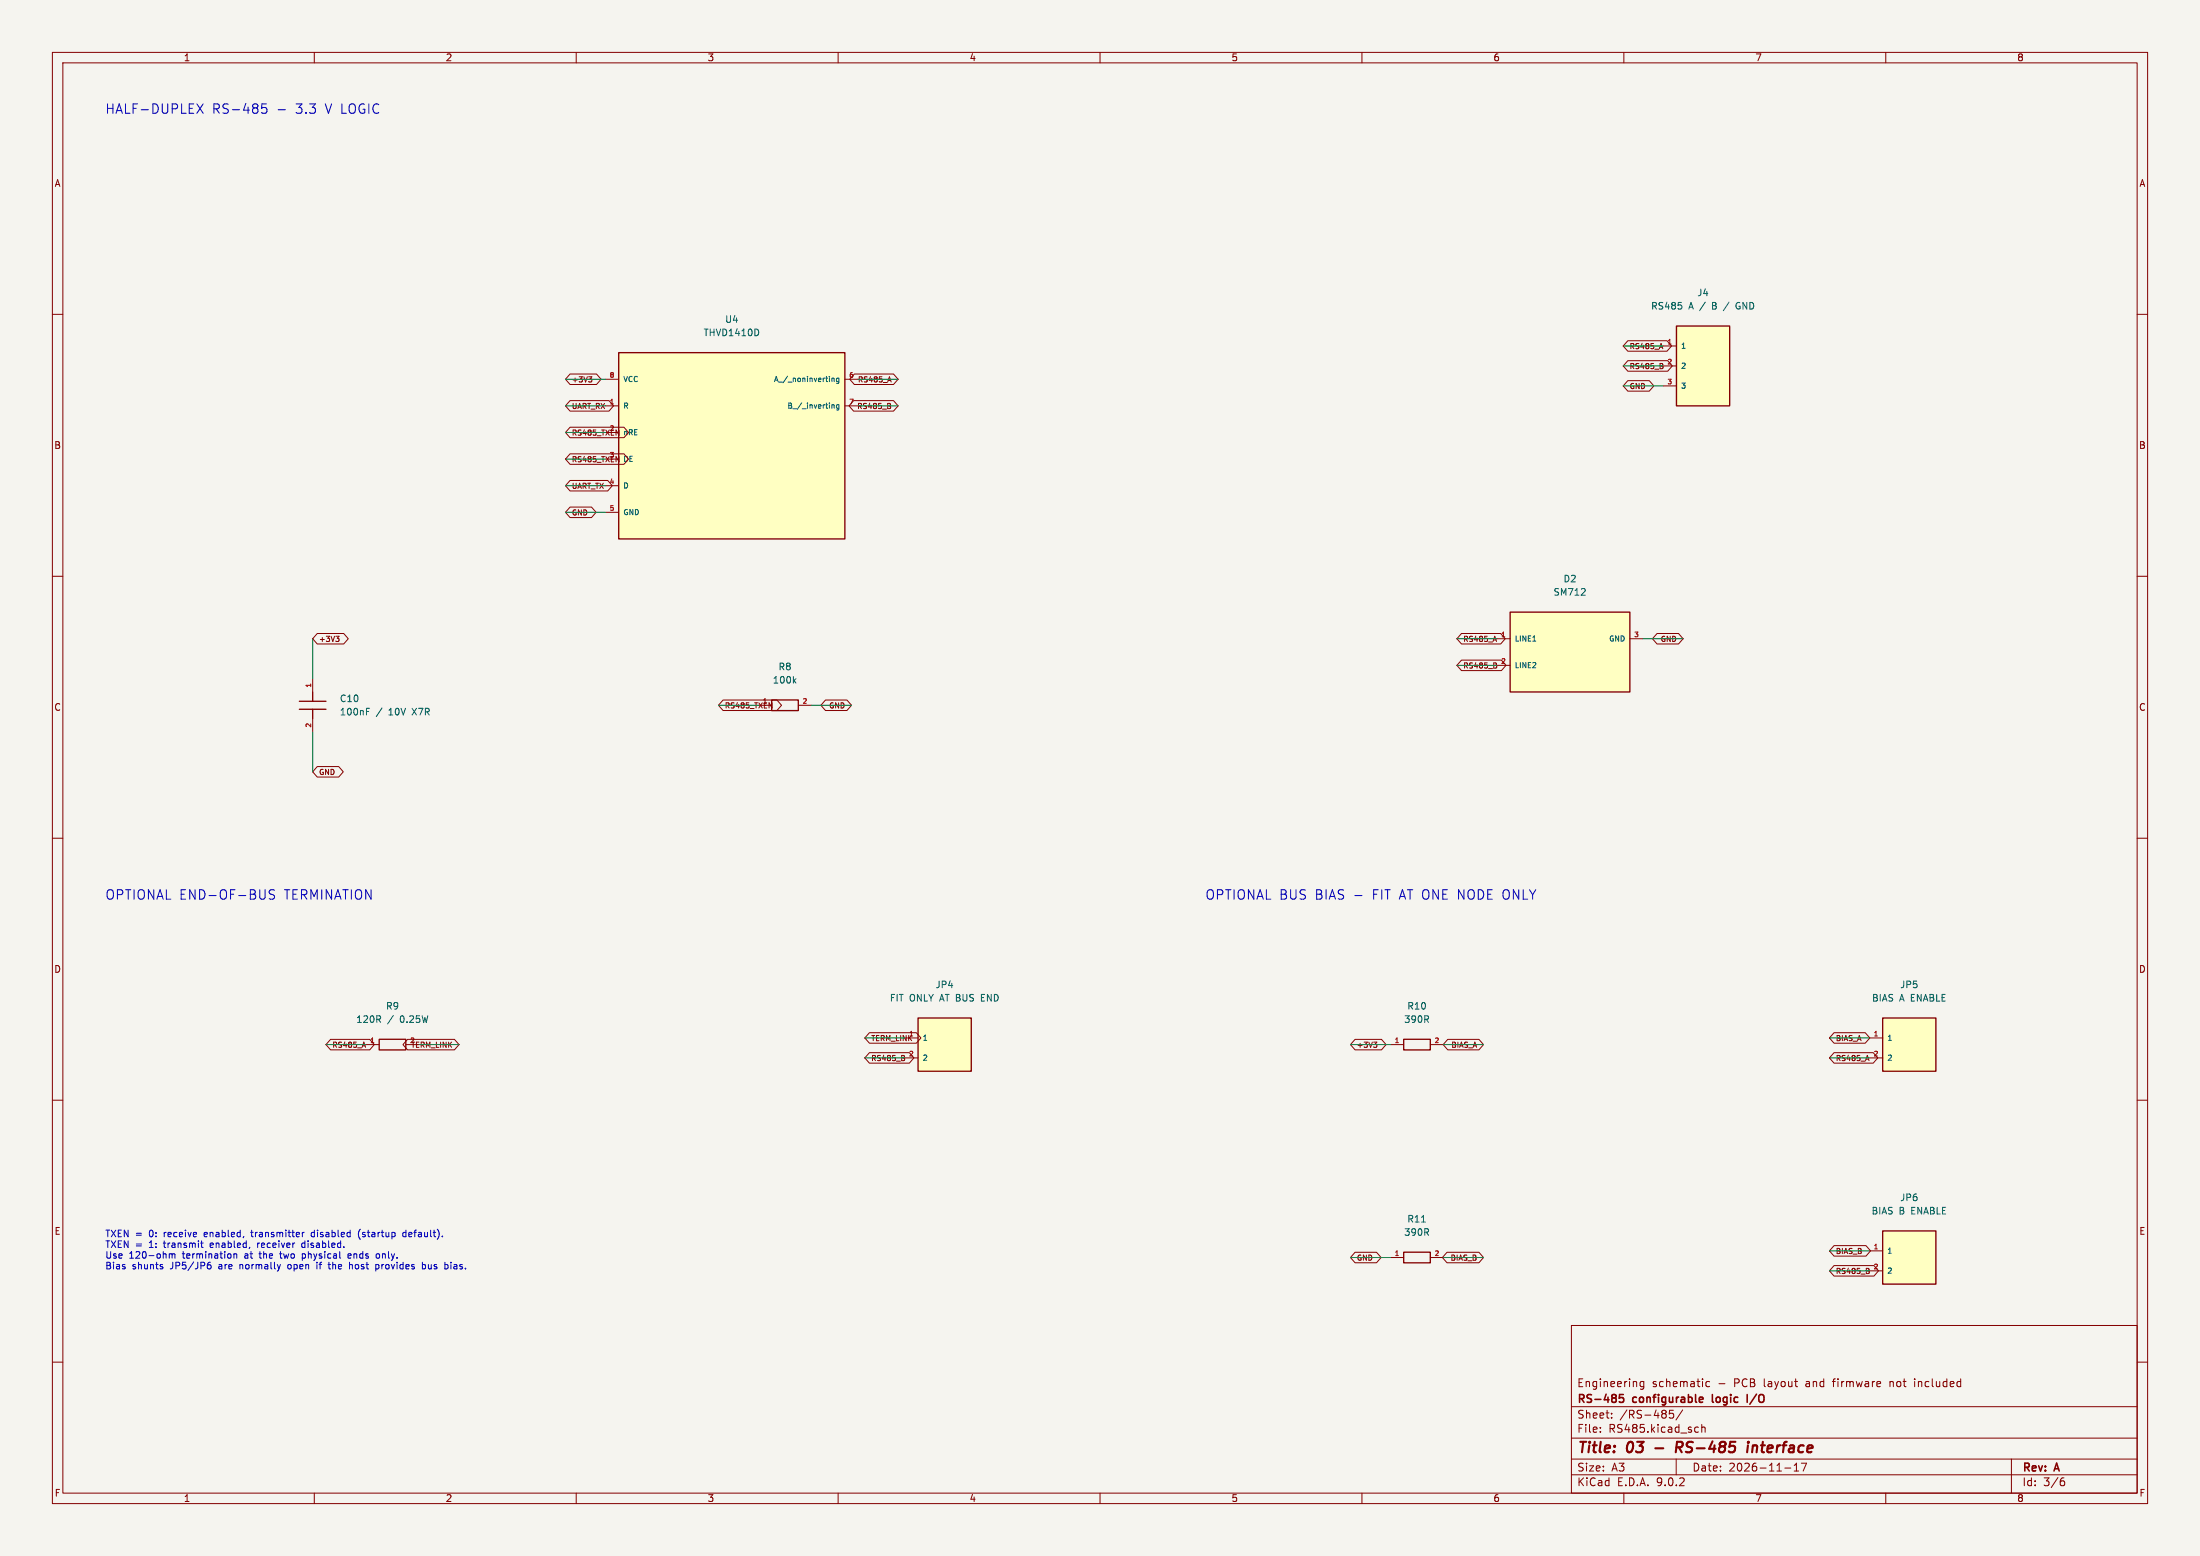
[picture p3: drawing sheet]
(kicad_sch (version 20250114) (generator "eeschema") (paper "A3") (title_block (title "03 - RS-485 interface") (date "2026-11-17") (rev "A") (company "RS-485 configurable logic I/O") (comment 1 "Engineering schematic - PCB layout and firmware not included")) (lib_symbols (symbol "IO8:C" (pin_names (offset 0.8)) (exclude_from_sim no) (in_bom yes) (on_board yes) (property "Reference" "C" (at 0 8 0) (effects (font (size 1.27 1.27)) )) (property "Value" "C" (at 0 5 0) (effects (font (size 1.27 1.27)) )) (property "Footprint" "Capacitor_SMD:C_0603_1608Metric" (at 0 0 0) (effects (font (size 1.27 1.27)) (hide yes))) (property "Datasheet" "" (at 0 0 0) (effects (font (size 1.27 1.27)) (hide yes))) (symbol "C_0_1" (polyline (pts (xy 0 2.54) (xy 0 0.762)) (stroke (width 0.254) (type default)) (fill (type none))) (polyline (pts (xy -2.54 0.762) (xy 2.54 0.762)) (stroke (width 0.254) (type default)) (fill (type none))) (polyline (pts (xy -2.54 -0.762) (xy 2.54 -0.762)) (stroke (width 0.254) (type default)) (fill (type none))) (polyline (pts (xy 0 -0.762) (xy 0 -2.54)) (stroke (width 0.254) (type default)) (fill (type none)))) (symbol "C_1_1" (pin passive line (at 0 5.08 270) (length 2.54) (name "~" (effects (font (size 1.0 1.0)) )) (number "1" (effects (font (size 0.9 0.9)) )))(pin passive line (at 0 -5.08 90) (length 2.54) (name "~" (effects (font (size 1.0 1.0)) )) (number "2" (effects (font (size 0.9 0.9)) )))))(symbol "IO8:CONN_2" (pin_names (offset 0.8)) (exclude_from_sim no) (in_bom yes) (on_board yes) (property "Reference" "U" (at 0 10.08 0) (effects (font (size 1.27 1.27)) )) (property "Value" "CONN_2" (at 0 7.08 0) (effects (font (size 1.27 1.27)) )) (property "Footprint" "Connector_PinHeader_2.54mm:PinHeader_1x02_P2.54mm_Vertical" (at 0 0 0) (effects (font (size 1.27 1.27)) (hide yes))) (property "Datasheet" "" (at 0 0 0) (effects (font (size 1.27 1.27)) (hide yes))) (symbol "CONN_2_0_1" (rectangle (start -5.08 5.08) (end 5.08 -5.08) (stroke (width 0.254) (type default)) (fill (type background)))) (symbol "CONN_2_1_1" (pin passive line (at -7.62 1.27 0) (length 2.54) (name "1" (effects (font (size 1.0 1.0)) )) (number "1" (effects (font (size 0.9 0.9)) )))(pin passive line (at -7.62 -2.54 0) (length 2.54) (name "2" (effects (font (size 1.0 1.0)) )) (number "2" (effects (font (size 0.9 0.9)) )))))(symbol "IO8:CONN_3" (pin_names (offset 0.8)) (exclude_from_sim no) (in_bom yes) (on_board yes) (property "Reference" "U" (at 0 12.62 0) (effects (font (size 1.27 1.27)) )) (property "Value" "CONN_3" (at 0 9.62 0) (effects (font (size 1.27 1.27)) )) (property "Footprint" "Connector_PinHeader_2.54mm:PinHeader_1x03_P2.54mm_Vertical" (at 0 0 0) (effects (font (size 1.27 1.27)) (hide yes))) (property "Datasheet" "" (at 0 0 0) (effects (font (size 1.27 1.27)) (hide yes))) (symbol "CONN_3_0_1" (rectangle (start -5.08 7.62) (end 5.08 -7.62) (stroke (width 0.254) (type default)) (fill (type background)))) (symbol "CONN_3_1_1" (pin passive line (at -7.62 3.81 0) (length 2.54) (name "1" (effects (font (size 1.0 1.0)) )) (number "1" (effects (font (size 0.9 0.9)) )))(pin passive line (at -7.62 0 0) (length 2.54) (name "2" (effects (font (size 1.0 1.0)) )) (number "2" (effects (font (size 0.9 0.9)) )))(pin passive line (at -7.62 -3.81 0) (length 2.54) (name "3" (effects (font (size 1.0 1.0)) )) (number "3" (effects (font (size 0.9 0.9)) )))))(symbol "IO8:R" (pin_names (offset 0.8)) (exclude_from_sim no) (in_bom yes) (on_board yes) (property "Reference" "R" (at 0 6 0) (effects (font (size 1.27 1.27)) )) (property "Value" "R" (at 0 3 0) (effects (font (size 1.27 1.27)) )) (property "Footprint" "Resistor_SMD:R_0603_1608Metric" (at 0 0 0) (effects (font (size 1.27 1.27)) (hide yes))) (property "Datasheet" "" (at 0 0 0) (effects (font (size 1.27 1.27)) (hide yes))) (symbol "R_0_1" (rectangle (start -2.54 1.016) (end 2.54 -1.016) (stroke (width 0.254) (type default)) (fill (type none)))) (symbol "R_1_1" (pin passive line (at -5.08 0 0) (length 2.54) (name "~" (effects (font (size 1.0 1.0)) )) (number "1" (effects (font (size 0.9 0.9)) )))(pin passive line (at 5.08 0 180) (length 2.54) (name "~" (effects (font (size 1.0 1.0)) )) (number "2" (effects (font (size 0.9 0.9)) )))))(symbol "IO8:SM712" (pin_names (offset 0.8)) (exclude_from_sim no) (in_bom yes) (on_board yes) (property "Reference" "U" (at 0 12.62 0) (effects (font (size 1.27 1.27)) )) (property "Value" "SM712" (at 0 9.62 0) (effects (font (size 1.27 1.27)) )) (property "Footprint" "Package_TO_SOT_SMD:SOT-23" (at 0 0 0) (effects (font (size 1.27 1.27)) (hide yes))) (property "Datasheet" "https://www.littelfuse.com/products/tvs-diode-arrays/general-purpose-esd-protection/sm712" (at 0 0 0) (effects (font (size 1.27 1.27)) (hide yes))) (symbol "SM712_0_1" (rectangle (start -11.43 7.62) (end 11.43 -7.62) (stroke (width 0.254) (type default)) (fill (type background)))) (symbol "SM712_1_1" (pin passive line (at -13.97 2.54 0) (length 2.54) (name "LINE1" (effects (font (size 1.0 1.0)) )) (number "1" (effects (font (size 0.9 0.9)) )))(pin passive line (at -13.97 -2.54 0) (length 2.54) (name "LINE2" (effects (font (size 1.0 1.0)) )) (number "2" (effects (font (size 0.9 0.9)) )))(pin passive line (at 13.97 2.54 180) (length 2.54) (name "GND" (effects (font (size 1.0 1.0)) )) (number "3" (effects (font (size 0.9 0.9)) )))))(symbol "IO8:THVD1410D" (pin_names (offset 0.8)) (exclude_from_sim no) (in_bom yes) (on_board yes) (property "Reference" "U" (at 0 22.78 0) (effects (font (size 1.27 1.27)) )) (property "Value" "THVD1410D" (at 0 19.78 0) (effects (font (size 1.27 1.27)) )) (property "Footprint" "Package_SO:SOIC-8_3.9x4.9mm_P1.27mm" (at 0 0 0) (effects (font (size 1.27 1.27)) (hide yes))) (property "Datasheet" "https://www.ti.com/lit/ds/symlink/thvd1450.pdf" (at 0 0 0) (effects (font (size 1.27 1.27)) (hide yes))) (symbol "THVD1410D_0_1" (rectangle (start -21.59 17.78) (end 21.59 -17.78) (stroke (width 0.254) (type default)) (fill (type background)))) (symbol "THVD1410D_1_1" (pin power_in line (at -24.13 12.7 0) (length 2.54) (name "VCC" (effects (font (size 1.0 1.0)) )) (number "8" (effects (font (size 0.9 0.9)) )))(pin output line (at -24.13 7.62 0) (length 2.54) (name "R" (effects (font (size 1.0 1.0)) )) (number "1" (effects (font (size 0.9 0.9)) )))(pin input line (at -24.13 2.54 0) (length 2.54) (name "nRE" (effects (font (size 1.0 1.0)) )) (number "2" (effects (font (size 0.9 0.9)) )))(pin input line (at -24.13 -2.54 0) (length 2.54) (name "DE" (effects (font (size 1.0 1.0)) )) (number "3" (effects (font (size 0.9 0.9)) )))(pin input line (at -24.13 -7.62 0) (length 2.54) (name "D" (effects (font (size 1.0 1.0)) )) (number "4" (effects (font (size 0.9 0.9)) )))(pin power_in line (at -24.13 -12.7 0) (length 2.54) (name "GND" (effects (font (size 1.0 1.0)) )) (number "5" (effects (font (size 0.9 0.9)) )))(pin bidirectional line (at 24.13 12.7 180) (length 2.54) (name "A / noninverting" (effects (font (size 1.0 1.0)) )) (number "6" (effects (font (size 0.9 0.9)) )))(pin bidirectional line (at 24.13 7.62 180) (length 2.54) (name "B / inverting" (effects (font (size 1.0 1.0)) )) (number "7" (effects (font (size 0.9 0.9)) ))))))
(text "HALF-DUPLEX RS-485 - 3.3 V LOGIC" (at 20 20 0) (effects (font (size 1.8 1.8)) (justify left top) ))
(symbol (lib_id "IO8:THVD1410D") (at 139.7 85.09 0) (unit 1) (exclude_from_sim no) (in_bom yes) (on_board yes) (dnp no) (property "Reference" "U4" (at 139.7 60.96 0) (effects (font (size 1.27 1.27)) )) (property "Value" "THVD1410D" (at 139.7 63.5 0) (effects (font (size 1.27 1.27)) )) (property "Footprint" "Package_SO:SOIC-8_3.9x4.9mm_P1.27mm" (at 139.7 85.09 0) (effects (font (size 1.27 1.27)) (hide yes))) (property "Datasheet" "https://www.ti.com/lit/ds/symlink/thvd1450.pdf" (at 139.7 85.09 0) (effects (font (size 1.27 1.27)) (hide yes))) (pin "8")(pin "1")(pin "2")(pin "3")(pin "4")(pin "5")(pin "6")(pin "7"))
(wire (pts (xy 115.57 72.39) (xy 107.95 72.39)) (stroke (width 0) (type default)))
(global_label "+3V3" (shape bidirectional) (at 107.95 72.39 0) (effects (font (size 1.0 1.0)) (justify left) ) (property "Intersheetrefs" "${INTERSHEET_REFS}" (at 107.95 72.39 0) (effects (font (size 1 1)) (hide yes))))
(wire (pts (xy 115.57 77.47) (xy 107.95 77.47)) (stroke (width 0) (type default)))
(global_label "UART_RX" (shape bidirectional) (at 107.95 77.47 0) (effects (font (size 1.0 1.0)) (justify left) ) (property "Intersheetrefs" "${INTERSHEET_REFS}" (at 107.95 77.47 0) (effects (font (size 1 1)) (hide yes))))
(wire (pts (xy 115.57 82.55) (xy 107.95 82.55)) (stroke (width 0) (type default)))
(global_label "RS485_TXEN" (shape bidirectional) (at 107.95 82.55 0) (effects (font (size 1.0 1.0)) (justify left) ) (property "Intersheetrefs" "${INTERSHEET_REFS}" (at 107.95 82.55 0) (effects (font (size 1 1)) (hide yes))))
(wire (pts (xy 115.57 87.63) (xy 107.95 87.63)) (stroke (width 0) (type default)))
(global_label "RS485_TXEN" (shape bidirectional) (at 107.95 87.63 0) (effects (font (size 1.0 1.0)) (justify left) ) (property "Intersheetrefs" "${INTERSHEET_REFS}" (at 107.95 87.63 0) (effects (font (size 1 1)) (hide yes))))
(wire (pts (xy 115.57 92.71) (xy 107.95 92.71)) (stroke (width 0) (type default)))
(global_label "UART_TX" (shape bidirectional) (at 107.95 92.71 0) (effects (font (size 1.0 1.0)) (justify left) ) (property "Intersheetrefs" "${INTERSHEET_REFS}" (at 107.95 92.71 0) (effects (font (size 1 1)) (hide yes))))
(wire (pts (xy 115.57 97.79) (xy 107.95 97.79)) (stroke (width 0) (type default)))
(global_label "GND" (shape bidirectional) (at 107.95 97.79 0) (effects (font (size 1.0 1.0)) (justify left) ) (property "Intersheetrefs" "${INTERSHEET_REFS}" (at 107.95 97.79 0) (effects (font (size 1 1)) (hide yes))))
(wire (pts (xy 163.83 72.39) (xy 171.45 72.39)) (stroke (width 0) (type default)))
(global_label "RS485_A" (shape bidirectional) (at 171.45 72.39 180) (effects (font (size 1.0 1.0)) (justify right) ) (property "Intersheetrefs" "${INTERSHEET_REFS}" (at 171.45 72.39 0) (effects (font (size 1 1)) (hide yes))))
(wire (pts (xy 163.83 77.47) (xy 171.45 77.47)) (stroke (width 0) (type default)))
(global_label "RS485_B" (shape bidirectional) (at 171.45 77.47 180) (effects (font (size 1.0 1.0)) (justify right) ) (property "Intersheetrefs" "${INTERSHEET_REFS}" (at 171.45 77.47 0) (effects (font (size 1 1)) (hide yes))))
(symbol (lib_id "IO8:CONN_3") (at 325.12 69.85 0) (unit 1) (exclude_from_sim no) (in_bom yes) (on_board yes) (dnp no) (property "Reference" "J4" (at 325.12 55.88 0) (effects (font (size 1.27 1.27)) )) (property "Value" "RS485 A / B / GND" (at 325.12 58.42 0) (effects (font (size 1.27 1.27)) )) (property "Footprint" "Connector_PinHeader_2.54mm:PinHeader_1x03_P2.54mm_Vertical" (at 325.12 69.85 0) (effects (font (size 1.27 1.27)) (hide yes))) (property "Datasheet" "" (at 325.12 69.85 0) (effects (font (size 1.27 1.27)) (hide yes))) (pin "1")(pin "2")(pin "3"))
(wire (pts (xy 317.5 66.04) (xy 309.88 66.04)) (stroke (width 0) (type default)))
(global_label "RS485_A" (shape bidirectional) (at 309.88 66.04 0) (effects (font (size 1.0 1.0)) (justify left) ) (property "Intersheetrefs" "${INTERSHEET_REFS}" (at 309.88 66.04 0) (effects (font (size 1 1)) (hide yes))))
(wire (pts (xy 317.5 69.85) (xy 309.88 69.85)) (stroke (width 0) (type default)))
(global_label "RS485_B" (shape bidirectional) (at 309.88 69.85 0) (effects (font (size 1.0 1.0)) (justify left) ) (property "Intersheetrefs" "${INTERSHEET_REFS}" (at 309.88 69.85 0) (effects (font (size 1 1)) (hide yes))))
(wire (pts (xy 317.5 73.66) (xy 309.88 73.66)) (stroke (width 0) (type default)))
(global_label "GND" (shape bidirectional) (at 309.88 73.66 0) (effects (font (size 1.0 1.0)) (justify left) ) (property "Intersheetrefs" "${INTERSHEET_REFS}" (at 309.88 73.66 0) (effects (font (size 1 1)) (hide yes))))
(symbol (lib_id "IO8:SM712") (at 299.72 124.46 0) (unit 1) (exclude_from_sim no) (in_bom yes) (on_board yes) (dnp no) (property "Reference" "D2" (at 299.72 110.49 0) (effects (font (size 1.27 1.27)) )) (property "Value" "SM712" (at 299.72 113.03 0) (effects (font (size 1.27 1.27)) )) (property "Footprint" "Package_TO_SOT_SMD:SOT-23" (at 299.72 124.46 0) (effects (font (size 1.27 1.27)) (hide yes))) (property "Datasheet" "https://www.littelfuse.com/products/tvs-diode-arrays/general-purpose-esd-protection/sm712" (at 299.72 124.46 0) (effects (font (size 1.27 1.27)) (hide yes))) (pin "1")(pin "2")(pin "3"))
(wire (pts (xy 285.75 121.92) (xy 278.13 121.92)) (stroke (width 0) (type default)))
(global_label "RS485_A" (shape bidirectional) (at 278.13 121.92 0) (effects (font (size 1.0 1.0)) (justify left) ) (property "Intersheetrefs" "${INTERSHEET_REFS}" (at 278.13 121.92 0) (effects (font (size 1 1)) (hide yes))))
(wire (pts (xy 285.75 127) (xy 278.13 127)) (stroke (width 0) (type default)))
(global_label "RS485_B" (shape bidirectional) (at 278.13 127 0) (effects (font (size 1.0 1.0)) (justify left) ) (property "Intersheetrefs" "${INTERSHEET_REFS}" (at 278.13 127 0) (effects (font (size 1 1)) (hide yes))))
(wire (pts (xy 313.69 121.92) (xy 321.31 121.92)) (stroke (width 0) (type default)))
(global_label "GND" (shape bidirectional) (at 321.31 121.92 180) (effects (font (size 1.0 1.0)) (justify right) ) (property "Intersheetrefs" "${INTERSHEET_REFS}" (at 321.31 121.92 0) (effects (font (size 1 1)) (hide yes))))
(symbol (lib_id "IO8:C") (at 59.69 134.62 0) (unit 1) (exclude_from_sim no) (in_bom yes) (on_board yes) (dnp no) (property "Reference" "C10" (at 64.77 133.35 0) (effects (font (size 1.27 1.27)) (justify left) )) (property "Value" "100nF / 10V X7R" (at 64.77 135.89 0) (effects (font (size 1.27 1.27)) (justify left) )) (property "Footprint" "Capacitor_SMD:C_0603_1608Metric" (at 59.69 134.62 0) (effects (font (size 1.27 1.27)) (hide yes))) (property "Datasheet" "" (at 59.69 134.62 0) (effects (font (size 1.27 1.27)) (hide yes)))(property "MPN" "Generic ceramic 100nF / 10V X7R" (at 59.69 134.62 0) (effects (font (size 1.27 1.27)) (hide yes))) (pin "1")(pin "2"))
(wire (pts (xy 59.69 129.54) (xy 59.69 121.92)) (stroke (width 0) (type default)))
(global_label "+3V3" (shape bidirectional) (at 59.69 121.92 0) (effects (font (size 1.0 1.0)) (justify left) ) (property "Intersheetrefs" "${INTERSHEET_REFS}" (at 59.69 121.92 0) (effects (font (size 1 1)) (hide yes))))
(wire (pts (xy 59.69 139.7) (xy 59.69 147.32)) (stroke (width 0) (type default)))
(global_label "GND" (shape bidirectional) (at 59.69 147.32 0) (effects (font (size 1.0 1.0)) (justify left) ) (property "Intersheetrefs" "${INTERSHEET_REFS}" (at 59.69 147.32 0) (effects (font (size 1 1)) (hide yes))))
(symbol (lib_id "IO8:R") (at 149.86 134.62 0) (unit 1) (exclude_from_sim no) (in_bom yes) (on_board yes) (dnp no) (property "Reference" "R8" (at 149.86 127.27 0) (effects (font (size 1.27 1.27)) )) (property "Value" "100k" (at 149.86 129.81 0) (effects (font (size 1.27 1.27)) )) (property "Footprint" "Resistor_SMD:R_0603_1608Metric" (at 149.86 134.62 0) (effects (font (size 1.27 1.27)) (hide yes))) (property "Datasheet" "" (at 149.86 134.62 0) (effects (font (size 1.27 1.27)) (hide yes)))(property "MPN" "Generic 100k 1% 0603" (at 149.86 134.62 0) (effects (font (size 1.27 1.27)) (hide yes))) (pin "1")(pin "2"))
(wire (pts (xy 144.78 134.62) (xy 137.16 134.62)) (stroke (width 0) (type default)))
(global_label "RS485_TXEN" (shape bidirectional) (at 137.16 134.62 0) (effects (font (size 1.0 1.0)) (justify left) ) (property "Intersheetrefs" "${INTERSHEET_REFS}" (at 137.16 134.62 0) (effects (font (size 1 1)) (hide yes))))
(wire (pts (xy 154.94 134.62) (xy 162.56 134.62)) (stroke (width 0) (type default)))
(global_label "GND" (shape bidirectional) (at 162.56 134.62 180) (effects (font (size 1.0 1.0)) (justify right) ) (property "Intersheetrefs" "${INTERSHEET_REFS}" (at 162.56 134.62 0) (effects (font (size 1 1)) (hide yes))))
(text "OPTIONAL END-OF-BUS TERMINATION" (at 20 170 0) (effects (font (size 1.8 1.8)) (justify left top) ))
(symbol (lib_id "IO8:R") (at 74.93 199.39 0) (unit 1) (exclude_from_sim no) (in_bom yes) (on_board yes) (dnp no) (property "Reference" "R9" (at 74.93 192.04 0) (effects (font (size 1.27 1.27)) )) (property "Value" "120R / 0.25W" (at 74.93 194.58 0) (effects (font (size 1.27 1.27)) )) (property "Footprint" "Resistor_SMD:R_1206_3216Metric" (at 74.93 199.39 0) (effects (font (size 1.27 1.27)) (hide yes))) (property "Datasheet" "" (at 74.93 199.39 0) (effects (font (size 1.27 1.27)) (hide yes)))(property "MPN" "Generic 120R / 0.25W 1% 0603" (at 74.93 199.39 0) (effects (font (size 1.27 1.27)) (hide yes))) (pin "1")(pin "2"))
(wire (pts (xy 69.85 199.39) (xy 62.23 199.39)) (stroke (width 0) (type default)))
(global_label "RS485_A" (shape bidirectional) (at 62.23 199.39 0) (effects (font (size 1.0 1.0)) (justify left) ) (property "Intersheetrefs" "${INTERSHEET_REFS}" (at 62.23 199.39 0) (effects (font (size 1 1)) (hide yes))))
(wire (pts (xy 80.01 199.39) (xy 87.63 199.39)) (stroke (width 0) (type default)))
(global_label "TERM_LINK" (shape bidirectional) (at 87.63 199.39 180) (effects (font (size 1.0 1.0)) (justify right) ) (property "Intersheetrefs" "${INTERSHEET_REFS}" (at 87.63 199.39 0) (effects (font (size 1 1)) (hide yes))))
(symbol (lib_id "IO8:CONN_2") (at 180.34 199.39 0) (unit 1) (exclude_from_sim no) (in_bom yes) (on_board yes) (dnp no) (property "Reference" "JP4" (at 180.34 187.96 0) (effects (font (size 1.27 1.27)) )) (property "Value" "FIT ONLY AT BUS END" (at 180.34 190.5 0) (effects (font (size 1.27 1.27)) )) (property "Footprint" "Connector_PinHeader_2.54mm:PinHeader_1x02_P2.54mm_Vertical" (at 180.34 199.39 0) (effects (font (size 1.27 1.27)) (hide yes))) (property "Datasheet" "" (at 180.34 199.39 0) (effects (font (size 1.27 1.27)) (hide yes))) (pin "1")(pin "2"))
(wire (pts (xy 172.72 198.12) (xy 165.1 198.12)) (stroke (width 0) (type default)))
(global_label "TERM_LINK" (shape bidirectional) (at 165.1 198.12 0) (effects (font (size 1.0 1.0)) (justify left) ) (property "Intersheetrefs" "${INTERSHEET_REFS}" (at 165.1 198.12 0) (effects (font (size 1 1)) (hide yes))))
(wire (pts (xy 172.72 201.93) (xy 165.1 201.93)) (stroke (width 0) (type default)))
(global_label "RS485_B" (shape bidirectional) (at 165.1 201.93 0) (effects (font (size 1.0 1.0)) (justify left) ) (property "Intersheetrefs" "${INTERSHEET_REFS}" (at 165.1 201.93 0) (effects (font (size 1 1)) (hide yes))))
(text "OPTIONAL BUS BIAS - FIT AT ONE NODE ONLY" (at 230 170 0) (effects (font (size 1.8 1.8)) (justify left top) ))
(symbol (lib_id "IO8:R") (at 270.51 199.39 0) (unit 1) (exclude_from_sim no) (in_bom yes) (on_board yes) (dnp no) (property "Reference" "R10" (at 270.51 192.04 0) (effects (font (size 1.27 1.27)) )) (property "Value" "390R" (at 270.51 194.58 0) (effects (font (size 1.27 1.27)) )) (property "Footprint" "Resistor_SMD:R_0603_1608Metric" (at 270.51 199.39 0) (effects (font (size 1.27 1.27)) (hide yes))) (property "Datasheet" "" (at 270.51 199.39 0) (effects (font (size 1.27 1.27)) (hide yes)))(property "MPN" "Generic 390R 1% 0603" (at 270.51 199.39 0) (effects (font (size 1.27 1.27)) (hide yes))) (pin "1")(pin "2"))
(wire (pts (xy 265.43 199.39) (xy 257.81 199.39)) (stroke (width 0) (type default)))
(global_label "+3V3" (shape bidirectional) (at 257.81 199.39 0) (effects (font (size 1.0 1.0)) (justify left) ) (property "Intersheetrefs" "${INTERSHEET_REFS}" (at 257.81 199.39 0) (effects (font (size 1 1)) (hide yes))))
(wire (pts (xy 275.59 199.39) (xy 283.21 199.39)) (stroke (width 0) (type default)))
(global_label "BIAS_A" (shape bidirectional) (at 283.21 199.39 180) (effects (font (size 1.0 1.0)) (justify right) ) (property "Intersheetrefs" "${INTERSHEET_REFS}" (at 283.21 199.39 0) (effects (font (size 1 1)) (hide yes))))
(symbol (lib_id "IO8:CONN_2") (at 364.49 199.39 0) (unit 1) (exclude_from_sim no) (in_bom yes) (on_board yes) (dnp no) (property "Reference" "JP5" (at 364.49 187.96 0) (effects (font (size 1.27 1.27)) )) (property "Value" "BIAS A ENABLE" (at 364.49 190.5 0) (effects (font (size 1.27 1.27)) )) (property "Footprint" "Connector_PinHeader_2.54mm:PinHeader_1x02_P2.54mm_Vertical" (at 364.49 199.39 0) (effects (font (size 1.27 1.27)) (hide yes))) (property "Datasheet" "" (at 364.49 199.39 0) (effects (font (size 1.27 1.27)) (hide yes))) (pin "1")(pin "2"))
(wire (pts (xy 356.87 198.12) (xy 349.25 198.12)) (stroke (width 0) (type default)))
(global_label "BIAS_A" (shape bidirectional) (at 349.25 198.12 0) (effects (font (size 1.0 1.0)) (justify left) ) (property "Intersheetrefs" "${INTERSHEET_REFS}" (at 349.25 198.12 0) (effects (font (size 1 1)) (hide yes))))
(wire (pts (xy 356.87 201.93) (xy 349.25 201.93)) (stroke (width 0) (type default)))
(global_label "RS485_A" (shape bidirectional) (at 349.25 201.93 0) (effects (font (size 1.0 1.0)) (justify left) ) (property "Intersheetrefs" "${INTERSHEET_REFS}" (at 349.25 201.93 0) (effects (font (size 1 1)) (hide yes))))
(symbol (lib_id "IO8:R") (at 270.51 240.03 0) (unit 1) (exclude_from_sim no) (in_bom yes) (on_board yes) (dnp no) (property "Reference" "R11" (at 270.51 232.68 0) (effects (font (size 1.27 1.27)) )) (property "Value" "390R" (at 270.51 235.22 0) (effects (font (size 1.27 1.27)) )) (property "Footprint" "Resistor_SMD:R_0603_1608Metric" (at 270.51 240.03 0) (effects (font (size 1.27 1.27)) (hide yes))) (property "Datasheet" "" (at 270.51 240.03 0) (effects (font (size 1.27 1.27)) (hide yes)))(property "MPN" "Generic 390R 1% 0603" (at 270.51 240.03 0) (effects (font (size 1.27 1.27)) (hide yes))) (pin "1")(pin "2"))
(wire (pts (xy 265.43 240.03) (xy 257.81 240.03)) (stroke (width 0) (type default)))
(global_label "GND" (shape bidirectional) (at 257.81 240.03 0) (effects (font (size 1.0 1.0)) (justify left) ) (property "Intersheetrefs" "${INTERSHEET_REFS}" (at 257.81 240.03 0) (effects (font (size 1 1)) (hide yes))))
(wire (pts (xy 275.59 240.03) (xy 283.21 240.03)) (stroke (width 0) (type default)))
(global_label "BIAS_B" (shape bidirectional) (at 283.21 240.03 180) (effects (font (size 1.0 1.0)) (justify right) ) (property "Intersheetrefs" "${INTERSHEET_REFS}" (at 283.21 240.03 0) (effects (font (size 1 1)) (hide yes))))
(symbol (lib_id "IO8:CONN_2") (at 364.49 240.03 0) (unit 1) (exclude_from_sim no) (in_bom yes) (on_board yes) (dnp no) (property "Reference" "JP6" (at 364.49 228.6 0) (effects (font (size 1.27 1.27)) )) (property "Value" "BIAS B ENABLE" (at 364.49 231.14 0) (effects (font (size 1.27 1.27)) )) (property "Footprint" "Connector_PinHeader_2.54mm:PinHeader_1x02_P2.54mm_Vertical" (at 364.49 240.03 0) (effects (font (size 1.27 1.27)) (hide yes))) (property "Datasheet" "" (at 364.49 240.03 0) (effects (font (size 1.27 1.27)) (hide yes))) (pin "1")(pin "2"))
(wire (pts (xy 356.87 238.76) (xy 349.25 238.76)) (stroke (width 0) (type default)))
(global_label "BIAS_B" (shape bidirectional) (at 349.25 238.76 0) (effects (font (size 1.0 1.0)) (justify left) ) (property "Intersheetrefs" "${INTERSHEET_REFS}" (at 349.25 238.76 0) (effects (font (size 1 1)) (hide yes))))
(wire (pts (xy 356.87 242.57) (xy 349.25 242.57)) (stroke (width 0) (type default)))
(global_label "RS485_B" (shape bidirectional) (at 349.25 242.57 0) (effects (font (size 1.0 1.0)) (justify left) ) (property "Intersheetrefs" "${INTERSHEET_REFS}" (at 349.25 242.57 0) (effects (font (size 1 1)) (hide yes))))
(text "TXEN = 0: receive enabled, transmitter disabled (startup default).\nTXEN = 1: transmit enabled, receiver disabled.\nUse 120-ohm termination at the two physical ends only.\nBias shunts JP5/JP6 are normally open if the host provides bus bias." (at 20 235 0) (effects (font (size 1.27 1.27)) (justify left top) )) (embedded_fonts no))
